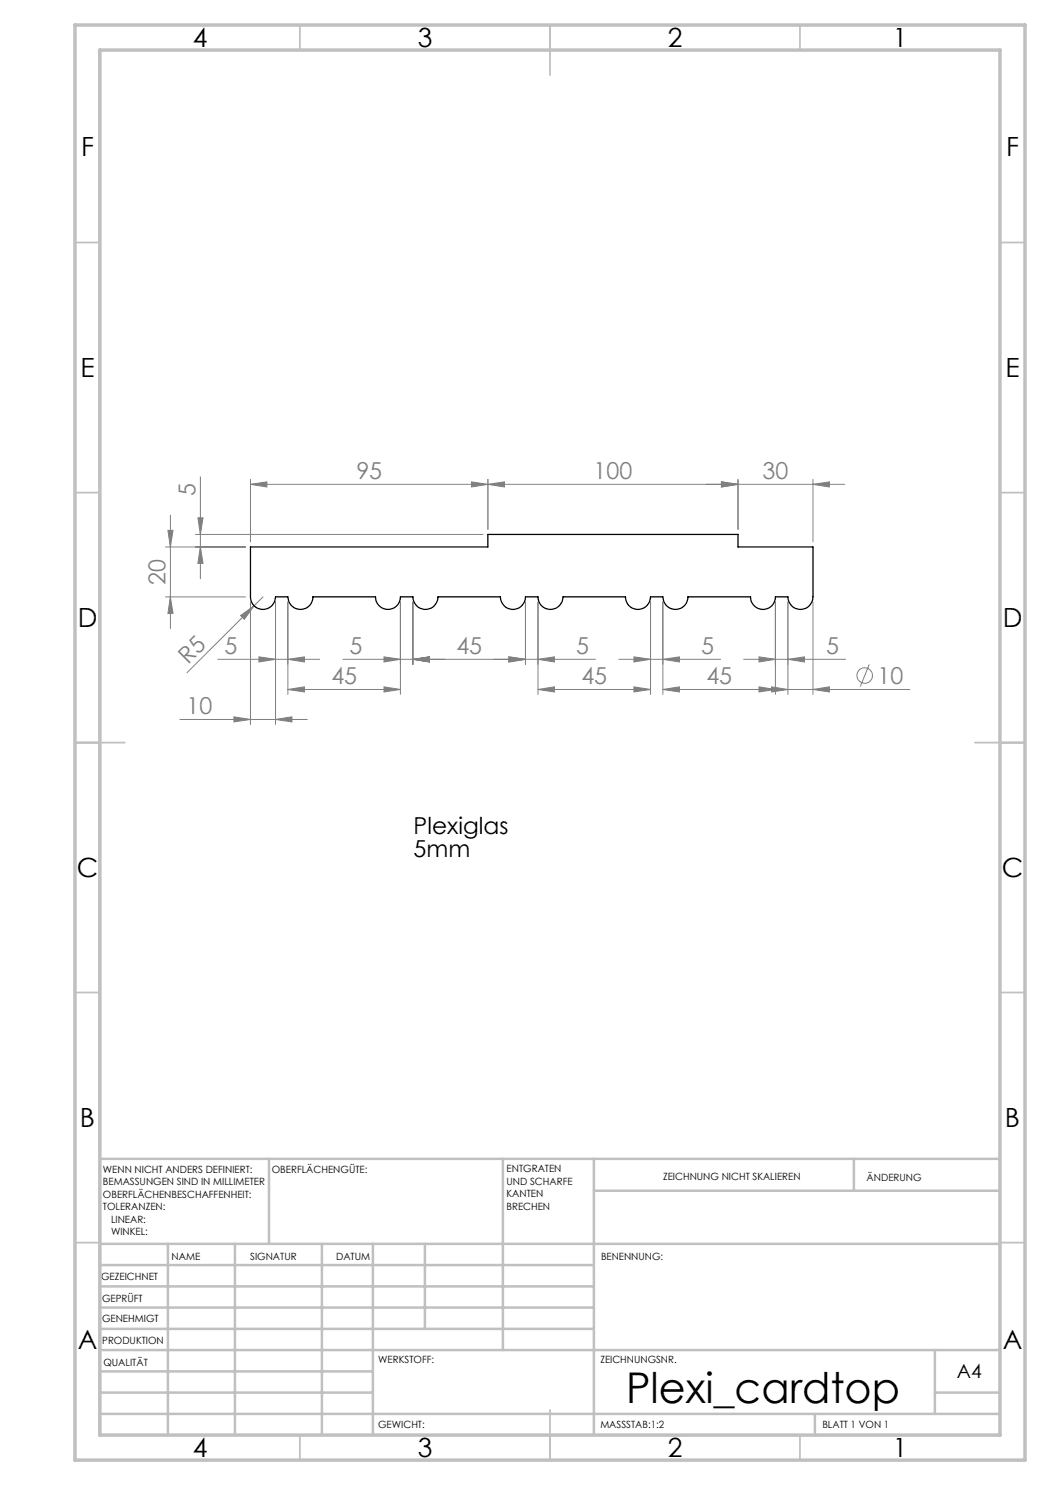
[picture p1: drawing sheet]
<svg xmlns="http://www.w3.org/2000/svg" width="210mm" height="297mm" viewBox="0 0 210 297" stroke-linecap="round" stroke-linejoin="round" font-family="sans-serif">
<g fill="none" stroke="#808080" stroke-width=".2">
<path d="M40.1 95.4v20.3M50.1 96.9l3.3-.5v1zM50.1 96.9h118.8M50.1 95.9v12.5M94.3 96.4l3.3 .5-3.3 .5zM97.6 96.9l3.3-.5v1zM97.6 95.9v10M144.3 96.4l3.3 .5-3.3 .5zM147.6 95.9v10M162.6 96.9l3.3-.5v1zM162.6 95.9v12.5M33.1 109.4h16"/>
<path d="M33.1 119.4h16M33.6 106.1h1l-.5 3.3zM34.1 103v22.7M34.1 119.4l.5 3.3h-1zM39.1 106.9h57.5M39.6 103.6h1l-.5 3.3zM40.1 109.4l.5 3.3h-1zM52.6 119.4l-15.2 15.1M43.6 131.9h20.3M48.1 123.1l2.7-2-1.9 2.8zM50.1 120.4v24.5M51.8 131.4l3.3 .5-3.3 .5z"/>
<path d="M55.1 120.4v24.5M57.6 131.9l3.3-.5v1zM57.6 120.4v18.5M57.6 137.9l3.3-.5v1zM57.6 137.9h22.5M68.6 131.9h50.5M76.8 137.4l3.3 .5-3.3 .5zM76.8 131.4l3.3 .5-3.3 .5zM80.1 120.4v18.5M82.6 131.9l3.3-.5v1zM82.6 120.4v12.5M101.8 131.4l3.3 .5-3.3 .5z"/>
<path d="M105.1 120.4v12.5M107.6 131.9l3.3-.5v1zM107.6 137.9l3.3-.5v1zM107.6 120.4v18.5M107.6 137.9h22.5M123.8 131.9h20.3M126.8 137.4l3.3 .5-3.3 .5zM126.8 131.4l3.3 .5-3.3 .5zM130.1 120.4v18.5M132.6 137.9l3.3-.5v1zM132.6 137.9h49.4M132.6 120.4v18.5"/>
<path d="M132.6 131.9l3.3-.5v1zM148.7 131.9h20.4M151.8 137.4l3.3 .5-3.3 .5zM151.8 131.4l3.3 .5-3.3 .5zM154.3 137.4l3.3 .5-3.3 .5zM155.1 120.4v18.5M157.6 131.9l3.3-.5v1zM157.6 120.4v18.5M162.6 137.9l3.3-.5v1zM162.6 120.4v18.5M173.8 132.9l-1.8 4.4M36 143.9h25.5"/>
<path d="M46.8 143.4l3.3 .5-3.3 .5zM55.1 143.9l3.3-.5v1z"/>
<circle cx="172.9" cy="135.1" r="1.55"/>
</g>
<g fill="none" stroke="#c0c0c0" stroke-width=".35">
<path d="M60 5v5M110 5v10M160 5v5M15 48.5h5M200 48.5h5M15 98.5h5M200 98.5h5M15 148.5h10M195 148.5h10M15 198.5h5M200 198.5h5M15 248.5h5"/>
<path d="M200 248.5h5M60 287v5M110 282v10M160 287v5"/>
</g>
<g fill="none" stroke="#c0c0c0" stroke-width=".5">
<path d="M53.8 231.8v17M100.6 231.8v38.2M118.8 231.8v55.2M118.8 238.2h81.2M170.8 231.8v6.4M200 231.8h-180v55.2M20 248.8h180M20 257.3h98.8M20 253h98.8M33.6 248.8v38.2M47 248.8v38.2M64.4 248.8v38.2"/>
<path d="M74.6 248.8v38.2M85 248.8v17M20 265.8h98.8M20 261.5h98.8M20 278.5h54.6M20 274.3h54.6M20 270h180M187 278.5h13M187 270v12.8M20 282.8h180M163 282.8v4.2"/>
</g>
<path d="M15 5h190v287h-190zM20 10h180v277h-180z" fill="none" stroke="#c0c0c0" stroke-width=".7"/>
<g fill="#808080">
<path d="M48.1 123.1l2.7-2-1.9 2.8z"/>
<path d="M162.6 96.9l3.3-.5v1zM144.3 96.4l3.3 .5-3.3 .5zM94.3 96.4l3.3 .5-3.3 .5zM50.1 96.9l3.3-.5v1zM55.1 143.9l3.3-.5v1zM46.8 143.4l3.3 .5-3.3 .5zM126.8 137.4l3.3 .5-3.3 .5zM107.6 137.9l3.3-.5v1zM151.8 137.4l3.3 .5-3.3 .5zM132.6 137.9l3.3-.5v1z"/>
<path d="M57.6 137.9l3.3-.5v1zM76.8 137.4l3.3 .5-3.3 .5z"/>
<path d="M51.8 131.4l3.3 .5-3.3 .5zM57.6 131.9l3.3-.5v1zM101.8 131.4l3.3 .5-3.3 .5zM107.6 131.9l3.3-.5v1zM126.8 131.4l3.3 .5-3.3 .5zM132.6 131.9l3.3-.5v1zM151.8 131.4l3.3 .5-3.3 .5zM157.6 131.9l3.3-.5v1z"/>
<path d="M144.3 96.4l3.3 .5-3.3 .5zM97.6 96.9l3.3-.5v1z"/>
<path d="M40.1 109.4l.5 3.3h-1zM39.6 103.6h1l-.5 3.3zM34.1 119.4l.5 3.3h-1zM33.6 106.1h1l-.5 3.3z"/>
<path d="M154.3 137.4l3.3 .5-3.3 .5zM162.6 137.9l3.3-.5v1z"/>
<path d="M76.8 131.4l3.3 .5-3.3 .5zM82.6 131.9l3.3-.5v1zM82.6 131.9l3.3-.5v1zM101.8 131.4l3.3 .5-3.3 .5z"/>
</g>
<path d="M50.1 109.4h47.5v-2.5h50v2.5h15v10a2.5 2.5 0 0 1-2.5 2.5 2.5 2.5 0 0 1-2.5-2.5h-2.5a2.49 2.49 0 0 1-2.5 2.5 2.49 2.49 0 0 1-2.5-2.5h-12.5a2.5 2.5 0 0 1-2.5 2.5 2.5 2.5 0 0 1-2.5-2.5h-2.5a2.5 2.5 0 0 1-2.5 2.5 2.5 2.5 0 0 1-2.5-2.5h-12.5a2.5 2.5 0 0 1-2.5 2.5 2.5 2.5 0 0 1-2.5-2.5h-2.5a2.5 2.5 0 0 1-2.5 2.5 2.5 2.5 0 0 1-2.5-2.5h-12.5a2.5 2.5 0 0 1-2.5 2.5 2.5 2.5 0 0 1-2.5-2.5h-2.5a2.49 2.49 0 0 1-2.5 2.5 2.49 2.49 0 0 1-2.5-2.5h-12.5a2.5 2.5 0 0 1-2.5 2.5 2.5 2.5 0 0 1-2.5-2.5h-2.5a2.5 2.5 0 0 1-2.5 2.5 2.5 2.5 0 0 1-2.5-2.5z" fill="none" stroke="#000" stroke-width=".25"/>
<text font-size="8.5" x="125.2" y="280.6">Plexi_cardtop</text>
<g font-size="5.3">
<text x="38.5" y="9.5">4</text>
<text x="83.5" y="9.5">3</text>
<text x="133.6" y="9.5">2</text>
<text x="178.6" y="9.5">1</text>
<text x="16.2" y="31.2">F</text>
<text x="201.2" y="31.2">F</text>
<text x="16.1" y="75.5">E</text>
<text x="201.1" y="75.5">E</text>
<text x="15.5" y="125.5">D</text>
<text x="200.5" y="125.5">D</text>
<text x="15.4" y="175.5">C</text>
<text x="200.4" y="175.5">C</text>
<text x="16" y="225.5">B</text>
<text x="201" y="225.5">B</text>
<text x="15.5" y="269.7">A</text>
<text x="200.5" y="269.7">A</text>
<text x="38.5" y="291.5">4</text>
<text x="83.5" y="291.5">3</text>
<text x="133.6" y="291.5">2</text>
<text x="178.6" y="291.5">1</text>
</g>
<g font-size="4.7" fill="#808080">
<text x="71.3" y="95.9">95</text>
<text x="118.7" y="95.9">100</text>
<text x="152.5" y="95.9">30</text>
<text x="39.1" y="99.2" transform="rotate(-90 39.1 99.2)">5</text>
<text x="33.1" y="117" transform="rotate(-90 33.1 117)">20</text>
<text x="44.9" y="130.9">5</text>
<text x="69.9" y="130.9">5</text>
<text x="91.3" y="130.8">45</text>
<text x="115.3" y="130.9">5</text>
<text x="140.3" y="130.9">5</text>
<text x="165.2" y="130.9">5</text>
<text x="37.6" y="132.9" transform="rotate(-45 37.6 132.9)">R5</text>
<text x="66.3" y="136.8">45</text>
<text x="116.3" y="136.8">45</text>
<text x="141.3" y="136.8">45</text>
<text x="175.5" y="136.8">10</text>
<text x="37.3" y="142.9">10</text>
</g>
<g font-size="4.7">
<text x="82.7" y="166.9">Plexiglas</text>
<text x="82.7" y="171.4">5mm</text>
</g>
<text font-size="3.9" x="191.4" y="275.6">A4</text>
<g font-size="2">
<text x="20.6" y="234.6">WENN NICHT ANDERS DEFINIERT:</text>
<text x="20.6" y="237.1">BEMASSUNGEN SIND IN MILLIMETER</text>
<text x="20.6" y="239.6">OBERFLÄCHENBESCHAFFENHEIT:</text>
<text x="54.4" y="234.6">OBERFLÄCHENGÜTE:</text>
<text x="101.3" y="234.5">ENTGRATEN</text>
<text x="101.3" y="237">UND SCHARFE</text>
<text x="101.3" y="239.5">KANTEN</text>
<text x="132.6" y="236">ZEICHNUNG NICHT SKALIEREN</text>
<text x="173.3" y="236.2">ÄNDERUNG</text>
<text x="20.6" y="242.1">TOLERANZEN:</text>
<text x="22.2" y="244.6">LINEAR:</text>
<text x="101.3" y="242">BRECHEN</text>
<text x="22.2" y="247.1">WINKEL:</text>
<text x="34.3" y="252">NAME</text>
<text x="50" y="251.9">SIGNATUR</text>
<text x="67.2" y="251.9">DATUM</text>
<text x="120.2" y="251.9">BENENNUNG:</text>
<text x="20.2" y="256.1">GEZEICHNET</text>
<text x="20.4" y="260.3">GEPRÜFT</text>
<text x="20.4" y="264.4">GENEHMIGT</text>
<text x="20.5" y="268.8">PRODUKTION</text>
<text x="20.7" y="273.1">QUALITÄT</text>
<text x="75.6" y="272.5">WERKSTOFF:</text>
<text x="120.1" y="272.5">ZEICHNUNGSNR.</text>
<text x="75.6" y="285.5">GEWICHT:</text>
<text x="120.1" y="285.6">MASSSTAB:1:2</text>
<text x="164.5" y="285.6">BLATT 1 VON 1</text>
</g>
</svg>
